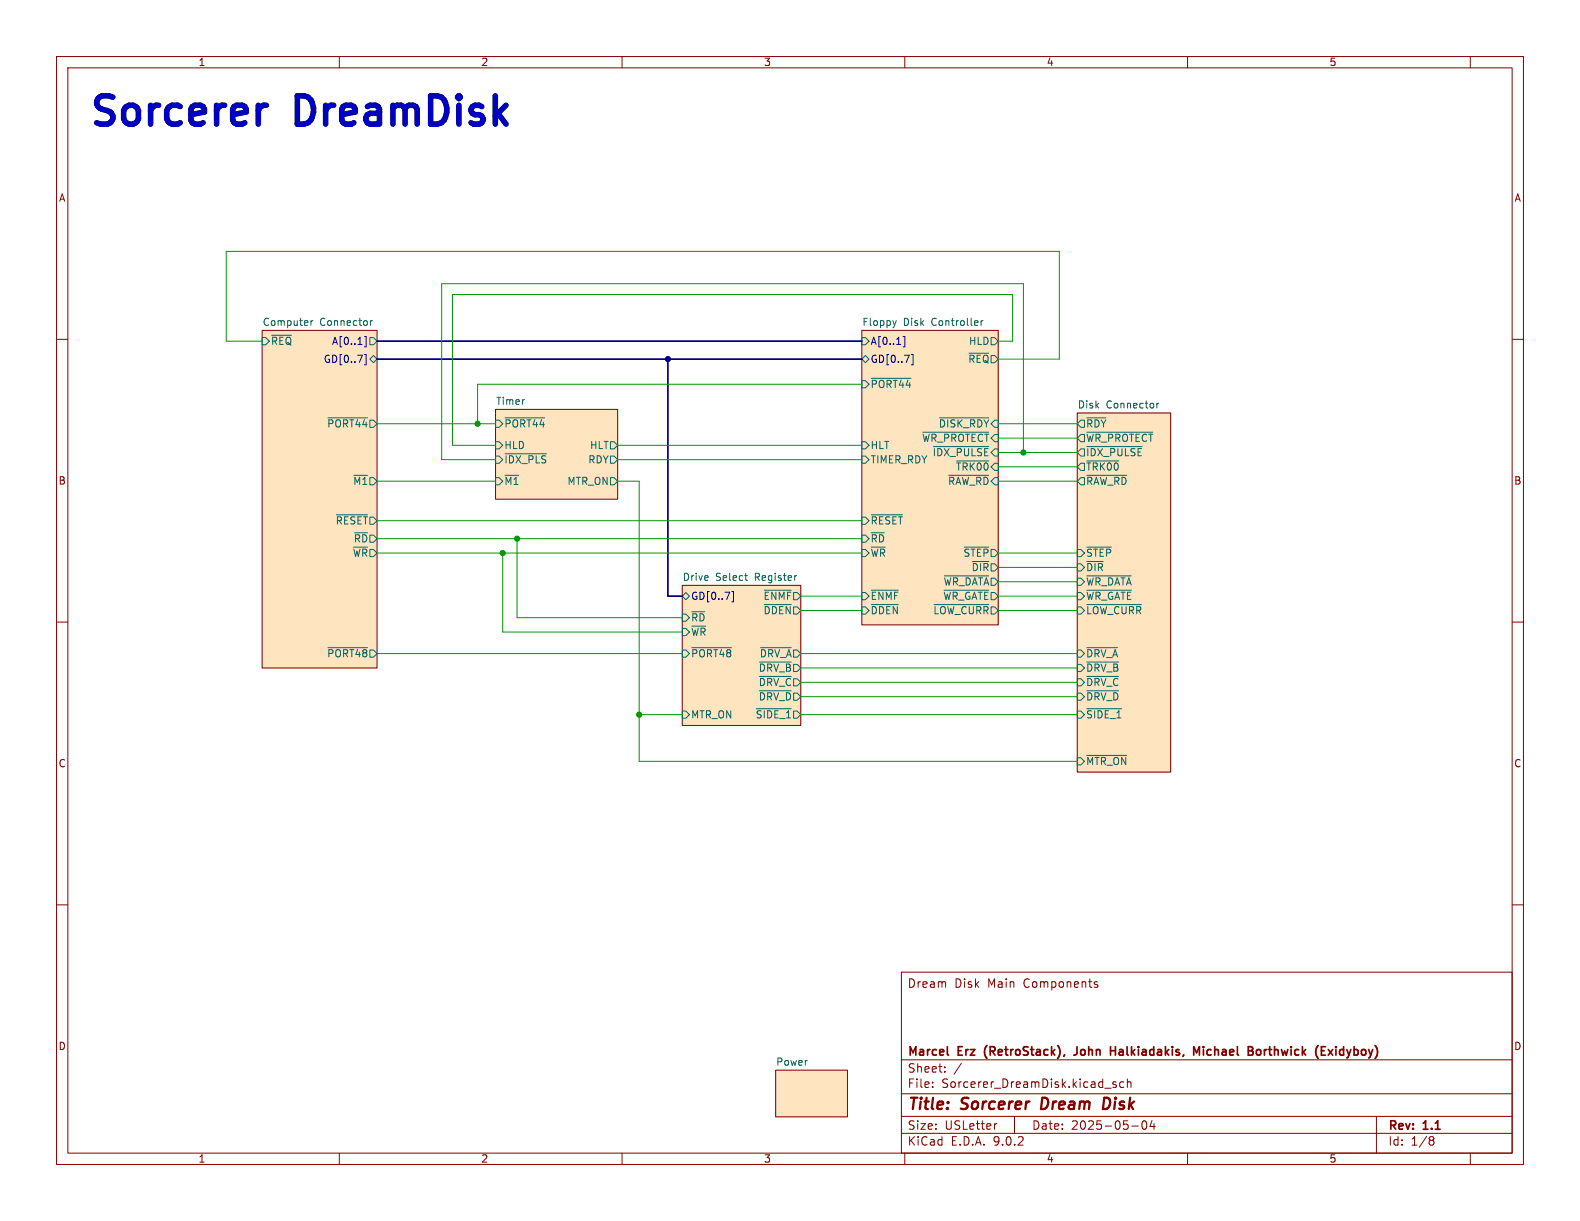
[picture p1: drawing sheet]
<svg xmlns="http://www.w3.org/2000/svg" width="279mm" height="216mm" viewBox="0 0 279 216" stroke-linecap="round" stroke-linejoin="round" font-family="sans-serif">
<g fill="none" stroke="#840000" stroke-width=".18">
<path d="M10 10h259.4v195.9h-259.4zM12 12h255.4v191.9h-255.4zM60 10v2M110 10v2M160 10v2M210 10v2M260 10v2M46.4 58.4h20.3v59.7h-20.3zM152.4 58.4h24.1v52.1h-24.1zM10 60h2M87.6 72.4h21.6v15.9h-21.6zM190.5 73h16.5v63.5h-16.5z"/>
<path d="M267.4 60h2M10 110h2M120.6 103.5h21v24.8h-21zM267.4 110h2M10 160h2M159.4 171.9h108v32h-108zM193.6 174l.5 .2v.1v.2l-.5 .1M193.6 173.7h.5M267.4 160h2M137.2 189.2h12.7v8.3h-12.7zM159.4 197.4h108M159.4 193.4h108"/>
<path d="M159.4 187.4h108M164.9 192.1v.2M164.9 191.4v.1M167.1 189.4v.2M167.1 188.7v.1M170 188l-1.3 1.9M176.3 198.7l-.3 .1M179.4 197.4v3M195.4 192.4h1.1M197.4 191.4l-.4-.1-.2 .2 .1 .2 .5 .2v.3h-.6M198.7 191.4l-.4-.1-.3 .3v.4l.1 .2h.6M199.4 191.4l.2-.1 .3 .1 .1 .9"/>
<path d="M199.4 190.8v1.5M200.1 199.1h1.2M202.1 198.3l.2-.1a.81 .81 0 0 1 .6 .6 .81 .81 0 0 1-.3 .8l-.2 .1a.81 .81 0 0 1-.3-1.4zM203.7 198.1l-.3 1.1h.9M204.1 198.7v1M243.4 197.4v6.5M60 203.9v2M110 203.9v2M159.4 200.4h108M160 203.9v2M210 203.9v2M253 201l.4 .1 .2 .2-.3 .3"/>
<path d="M253 201.6h.3M253.3 201.6l.2 .2 .1 .4-.2 .2-.4 .1M260 203.9v2"/>
</g>
<path d="M184.3 194.1l-.2 2h.5M196 194.2l-.7-.1-.3 2h.5l.5-.3" fill="none" stroke="#840000" stroke-width=".4"/>
<path d="M167.6 186.5l.1 .1M174.2 185.5v1M190.5 185.1v1a.48 .48 0 0 1-.6 .5M196.4 185.8h.8M197.2 185.1v1.5M211.1 186.6v-1.5l.5 1 .5-1v1.5M212.8 185.1v.1M212.8 185.6v1M222.3 185.6h.4l.3 .3v.4l-.3 .3-.4-.1-.1-.2v-.4zM234.9 185.6l.8 1M235.7 185.6l-.8 1" fill="none" stroke="#840000" stroke-width=".3"/>
<g fill="#ffe5bf" stroke="#ffe5bf" stroke-width=".18">
<path d="M46.4 58.4h20.3v59.7h-20.3z"/>
<path d="M120.6 103.5h21v24.8h-21z"/>
<path d="M152.4 58.4h24.1v52.1h-24.1z"/>
<path d="M190.5 73h16.5v63.5h-16.5z"/>
<path d="M137.2 189.2h12.7v8.3h-12.7z"/>
<path d="M87.6 72.4h21.6v15.9h-21.6z"/>
</g>
<path d="M64.4 59.5h.4v1.8h-.4M159.7 59.5h.3v1.8h-.3M64.4 62.7h.4v1.8h-.4M161.2 62.7h.3v1.8h-.3M129.4 104.6h.3v1.8h-.3" fill="none" stroke="#000084" stroke-width=".18"/>
<g fill="none" stroke="#006464" stroke-width=".18">
<path d="M46.4 59.7h.6l.6 .6-.6 .7h-.6zM48 59.3h3.5M55 56.7v.8M55.3 56.7l-.3 .2M65.4 59.7h.6l.7 .6-.7 .7h-.6zM65.5 56.7v.8M65.9 56.7l-.4 .2M152.4 59.7h.6l.7 .6-.7 .7h-.6zM158.5 56.7l-.3 .8M173.5 56.7v.8M173.8 56.7l-.3 .2M175.3 59.7h.6l.6 .6-.6 .7h-.6z"/>
<path d="M58 73.9h7M65.4 63.5l.6-.6 .7 .6-.7 .6zM87.6 78.1h.7l.6 .6-.6 .7h-.7zM87.6 74.3h.7l.6 .6-.6 .7h-.7zM89.3 73.9h7M92.6 70.7h.1M107.9 78.1h.7l.6 .6-.6 .7h-.7zM152.4 67.3h.6l.7 .6-.7 .7h-.6zM152.4 78.1h.6l.7 .6-.7 .7h-.6zM152.4 63.5l.6-.6 .7 .6-.7 .6zM154.1 66.9h7M163.2 76.4h11.6"/>
<path d="M165.1 79h9.7M166.1 73.9h8.7M171.3 62.5h3.5M191.1 79.4h.7v1.2h-.7l-.6-.6zM191.1 74.3h.7v1.3h-.7l-.6-.7zM191.1 76.8h.7v1.3h-.7l-.6-.6zM192.2 73.9h3.4M192.2 79h9.8M192.2 76.4h11.6M204.6 71.3v.8M204.9 71.3l-.3 .2M59.5 91h5.5"/>
<path d="M87.6 80.6h.7l.6 .7-.6 .6h-.7zM87.6 84.5h.7l.6 .6-.6 .6h-.7zM89.3 80.2h7.3M107.9 80.6h.7l.6 .7-.6 .6h-.7zM107.9 84.5h.7l.6 .6-.6 .6h-.7zM152.4 80.6h.6l.7 .7-.7 .6h-.6zM152.4 94.6h.6l.7 .7-.7 .6h-.6zM152.4 97.2h.6l.7 .6-.7 .6h-.6zM152.4 91.4h.6l.7 .7-.7 .6h-.6zM154.1 91h5.5M167.8 84h7M169.2 81.5h5.6"/>
<path d="M170.5 96.7h4.3M172 99.3h2.8M190.5 99.7h.6l.7 .6-.7 .7h-.6zM190.5 97.2h.6l.7 .6-.7 .6h-.6zM191.1 84.5h.7v1.2h-.7l-.6-.6zM191.1 81.9h.7v1.3h-.7l-.6-.6zM192.2 99.3h2.9M192.2 84h7.1M192.2 96.7h4.3M192.2 81.5h5.7M58 114.5h7M120.6 105.4l.7-.6 .6 .6-.6 .6z"/>
<path d="M120.6 114.9h.7l.6 .7-.6 .6h-.7zM120.6 111.1h.7l.6 .7-.6 .6h-.7zM120.6 108.6h.7l.6 .6-.6 .7h-.7zM122.3 114.5h7M131.7 101.8h.5M131.9 102.6h.3M134.3 117.1h5.6M134.3 119.6h5.6M134.5 114.5h5.4M135.2 104.4h4.7M135.2 106.9h4.7M140.9 101.8h-.3"/>
<path d="M152.4 107.3h.6l.7 .7-.7 .6h-.6zM152.4 104.8h.6l.7 .6-.7 .6h-.6zM154.1 104.4h4.8M154.1 106.9h4.8M165.2 106.9h9.6M166.9 104.4h7.9M167 101.8h7.8M190.5 114.9h.6l.7 .7-.7 .6h-.6zM190.5 117.5h.6l.7 .6-.7 .6h-.6zM190.5 107.3h.6l.7 .7-.7 .6h-.6zM190.5 102.2h.6l.7 .7-.7 .6h-.6zM190.5 104.8h.6l.7 .6-.7 .6h-.6z"/>
<path d="M192.2 114.5h5.4M192.2 117.1h5.6M192.2 119.6h5.6M192.2 104.4h7.9M192.2 106.9h9.7M192.2 101.8h7.8M120.6 125.7h.7l.6 .7-.6 .6h-.7zM133.8 125.3h6.1M134.3 122.1h5.6M190.5 120h.6l.7 .7-.7 .6h-.6zM190.5 122.6h.6l.7 .6-.7 .6h-.6zM190.5 134h.6l.7 .6-.7 .7h-.6z"/>
<path d="M190.5 125.7h.6l.7 .7-.7 .6h-.6zM192.2 125.3h6.1M192.2 122.1h5.6M192.2 133.6h7.1"/>
</g>
<path d="M66.7 63.5h85.7M66.7 60.3h85.7M118.1 63.5v41.9h2.5" fill="none" stroke="#000084" stroke-width=".3"/>
<g fill="none" stroke="#009600" stroke-width=".18">
<path d="M46.4 60.3h-6.4v-15.8h147.3v19h-10.8M66.7 74.9h20.9M109.2 78.7h43.2M152.4 67.9h-67.9v7M176.5 74.9h14M176.5 60.3h2.6v-8.2h-99.1v26.6h7.6M176.5 77.5h14M66.7 95.3h85.7M66.7 92.1h85.7M66.7 85.1h20.9M66.7 97.8h85.7M88.9 97.8v14h31.7"/>
<path d="M91.4 95.3v13.9h29.2M109.2 85.1h3.8v49.5h77.5M109.2 81.3h43.2M176.5 80h14M176.5 85.1h14M176.5 82.6h14M176.5 97.8h14M181 80v-29.8h-102.9v31.1h9.5M66.7 115.6h53.9M141.6 115.6h48.9M141.6 108h10.8M141.6 105.4h10.8"/>
<path d="M141.6 118.1h48.9M176.5 108h14M176.5 100.3h14M176.5 105.4h14M176.5 102.9h14M113 126.4h7.6M141.6 126.4h48.9M141.6 120.7h48.9M141.6 123.2h48.9"/>
</g>
<path d="M47.1 18.6h-.5l-.4 .3" fill="none" stroke="#0000c2" stroke-width="1"/>
<g fill="#009600" stroke="#009600" stroke-width=".18">
<circle cx="84.5" cy="74.9" r=".46"/>
<circle cx="91.4" cy="95.3" r=".46"/>
<circle cx="113" cy="126.4" r=".46"/>
<circle cx="88.9" cy="97.8" r=".46"/>
<circle cx="181" cy="80" r=".46"/>
</g>
<circle cx="118.1" cy="63.5" r=".46" fill="#000084" stroke="#000084" stroke-width=".18"/>
<g font-size="7" fill="#0000c2">
<text x="15.5" y="22.6">Sorcerer</text>
<text x="52.7" y="22.6">DreamDisk</text>
</g>
<g font-size="2.8" fill="#840000">
<text x="160.4" y="196.8">Title:</text>
<text x="170.1" y="196.8">Sorcerer</text>
<text x="185" y="196.8">Dream</text>
<text x="196.7" y="196.8">Disk</text>
</g>
<g font-size="2.1" fill="#840000">
<text x="160.4" y="174.9">Dream</text>
<text x="168.8" y="174.9">Disk</text>
<text x="174.7" y="174.9">Main</text>
<text x="181.2" y="174.9">Components</text>
<text x="160.4" y="189.9">Sheet:</text>
<text x="160.4" y="187.1">Marcel</text>
<text x="169.5" y="187.1">Erz</text>
<text x="174.7" y="187.1">(RetroStack),</text>
<text x="191.3" y="187.1">John</text>
<text x="198.2" y="187.1">Halkiadakis,</text>
<text x="213.5" y="187.1">Michael</text>
<text x="223.8" y="187.1">Borthwick</text>
<text x="236.3" y="187.1">(Exidyboy)</text>
<text x="160.4" y="192.6">File:</text>
<text x="166.5" y="192.6">Sorcerer_DreamDisk.kicad_sch</text>
<text x="160.4" y="202.8">KiCad</text>
<text x="160.4" y="200">Size:</text>
<text x="167.1" y="200">USLetter</text>
<text x="168.1" y="202.8">E.D.A.</text>
<text x="175.7" y="202.8">9.0.2</text>
<text x="182.4" y="200">Date:</text>
<text x="189.4" y="200">2025-05-04</text>
<text x="245.4" y="200.2">Rev:</text>
<text x="245.4" y="202.8">Id:</text>
<text x="249.5" y="202.8">1/8</text>
<text x="251.8" y="200.2">1.1</text>
</g>
<g font-size="1.8" fill="#840000">
<text x="35" y="11.9">1</text>
<text x="85" y="11.9">2</text>
<text x="135" y="11.9">3</text>
<text x="185" y="11.9">4</text>
<text x="235" y="11.9">5</text>
<text x="10.3" y="35.9">A</text>
<text x="267.7" y="35.9">A</text>
<text x="10.3" y="85.9">B</text>
<text x="267.7" y="85.9">B</text>
<text x="10.3" y="135.9">C</text>
<text x="267.7" y="135.9">C</text>
<text x="10.3" y="185.9">D</text>
<text x="267.7" y="185.9">D</text>
<text x="35" y="205.8">1</text>
<text x="85" y="205.8">2</text>
<text x="135" y="205.8">3</text>
<text x="185" y="205.8">4</text>
<text x="235" y="205.8">5</text>
</g>
<g font-size="1.8" fill="#006464">
<text x="46.4" y="57.7">Computer</text>
<text x="56.5" y="57.7">Connector</text>
<text x="152.4" y="57.7">Floppy</text>
<text x="159.7" y="57.7">Disk</text>
<text x="164.8" y="57.7">Controller</text>
<text x="47.8" y="61.2">~{REQ}</text>
<text x="171.1" y="64.4">~{REQ}</text>
<text x="171.2" y="61.2">HLD</text>
<text x="87.6" y="71.7">Timer</text>
<text x="153.9" y="68.8">~{PORT44}</text>
<text x="57.8" y="75.8">~{PORT44}</text>
<text x="89.1" y="75.8">~{PORT44}</text>
<text x="165.9" y="75.8">~{DISK_RDY}</text>
<text x="190.5" y="72.3">Disk</text>
<text x="192" y="75.8">~{RDY}</text>
<text x="195.6" y="72.3">Connector</text>
<text x="89.1" y="79.6">HLD</text>
<text x="89.1" y="82.1">~{IDX_PLS}</text>
<text x="103.9" y="82.1">RDY</text>
<text x="104.2" y="79.6">HLT</text>
<text x="153.9" y="82.1">TIMER_RDY</text>
<text x="153.9" y="79.6">HLT</text>
<text x="163" y="78.3">~{WR_PROTECT}</text>
<text x="164.8" y="80.9">~{IDX_PULSE}</text>
<text x="168.9" y="83.4">~{TRK00}</text>
<text x="192" y="80.9">~{IDX_PULSE}</text>
<text x="192" y="83.4">~{TRK00}</text>
<text x="192" y="78.3">~{WR_PROTECT}</text>
<text x="62.4" y="86">~{M1}</text>
<text x="89.1" y="86">~{M1}</text>
<text x="100.2" y="86">MTR_ON</text>
<text x="167.5" y="86">~{RAW_RD}</text>
<text x="192" y="86">~{RAW_RD}</text>
<text x="59.3" y="92.9">~{RESET}</text>
<text x="153.9" y="92.9">~{RESET}</text>
<text x="62.3" y="98.7">~{WR}</text>
<text x="62.5" y="96.1">~{RD}</text>
<text x="153.9" y="96.1">~{RD}</text>
<text x="153.9" y="98.7">~{WR}</text>
<text x="170.3" y="98.7">~{STEP}</text>
<text x="171.7" y="101.2">~{DIR}</text>
<text x="192" y="101.2">~{DIR}</text>
<text x="192" y="98.7">~{STEP}</text>
<text x="120.6" y="102.8">Drive</text>
<text x="126.5" y="102.8">Select</text>
<text x="133.6" y="102.8">Register</text>
<text x="134.9" y="106.3">~{ENMF}</text>
<text x="153.9" y="106.3">~{ENMF}</text>
<text x="166.7" y="106.3">~{WR_GATE}</text>
<text x="166.8" y="103.7">~{WR_DATA}</text>
<text x="192" y="103.7">~{WR_DATA}</text>
<text x="192" y="106.3">~{WR_GATE}</text>
<text x="122.1" y="112.6">~{WR}</text>
<text x="122.1" y="110.1">~{RD}</text>
<text x="134.9" y="108.8">~{DDEN}</text>
<text x="153.9" y="108.8">~{DDEN}</text>
<text x="164.9" y="108.8">~{LOW_CURR}</text>
<text x="192" y="108.8">~{LOW_CURR}</text>
<text x="57.8" y="116.4">~{PORT48}</text>
<text x="122.1" y="116.4">~{PORT48}</text>
<text x="134.1" y="119">~{DRV_B}</text>
<text x="134.3" y="116.4">~{DRV_A}</text>
<text x="192" y="116.4">~{DRV_A}</text>
<text x="192" y="119">~{DRV_B}</text>
<text x="134.1" y="124.1">~{DRV_D}</text>
<text x="134.1" y="121.5">~{DRV_C}</text>
<text x="192" y="121.5">~{DRV_C}</text>
<text x="192" y="124.1">~{DRV_D}</text>
<text x="122.1" y="127.2">MTR_ON</text>
<text x="133.5" y="127.2">~{SIDE_1}</text>
<text x="192" y="127.2">~{SIDE_1}</text>
<text x="192" y="135.5">~{MTR_ON}</text>
<text x="137.2" y="188.5">Power</text>
</g>
<g font-size="1.8" fill="#000084">
<text x="57.1" y="64.4">GD[0..7]</text>
<text x="58.6" y="61.2">A[0..1]</text>
<text x="153.9" y="61.2">A[0..1]</text>
<text x="153.9" y="64.4">GD[0..7]</text>
<text x="122.1" y="106.3">GD[0..7]</text>
</g>
</svg>
